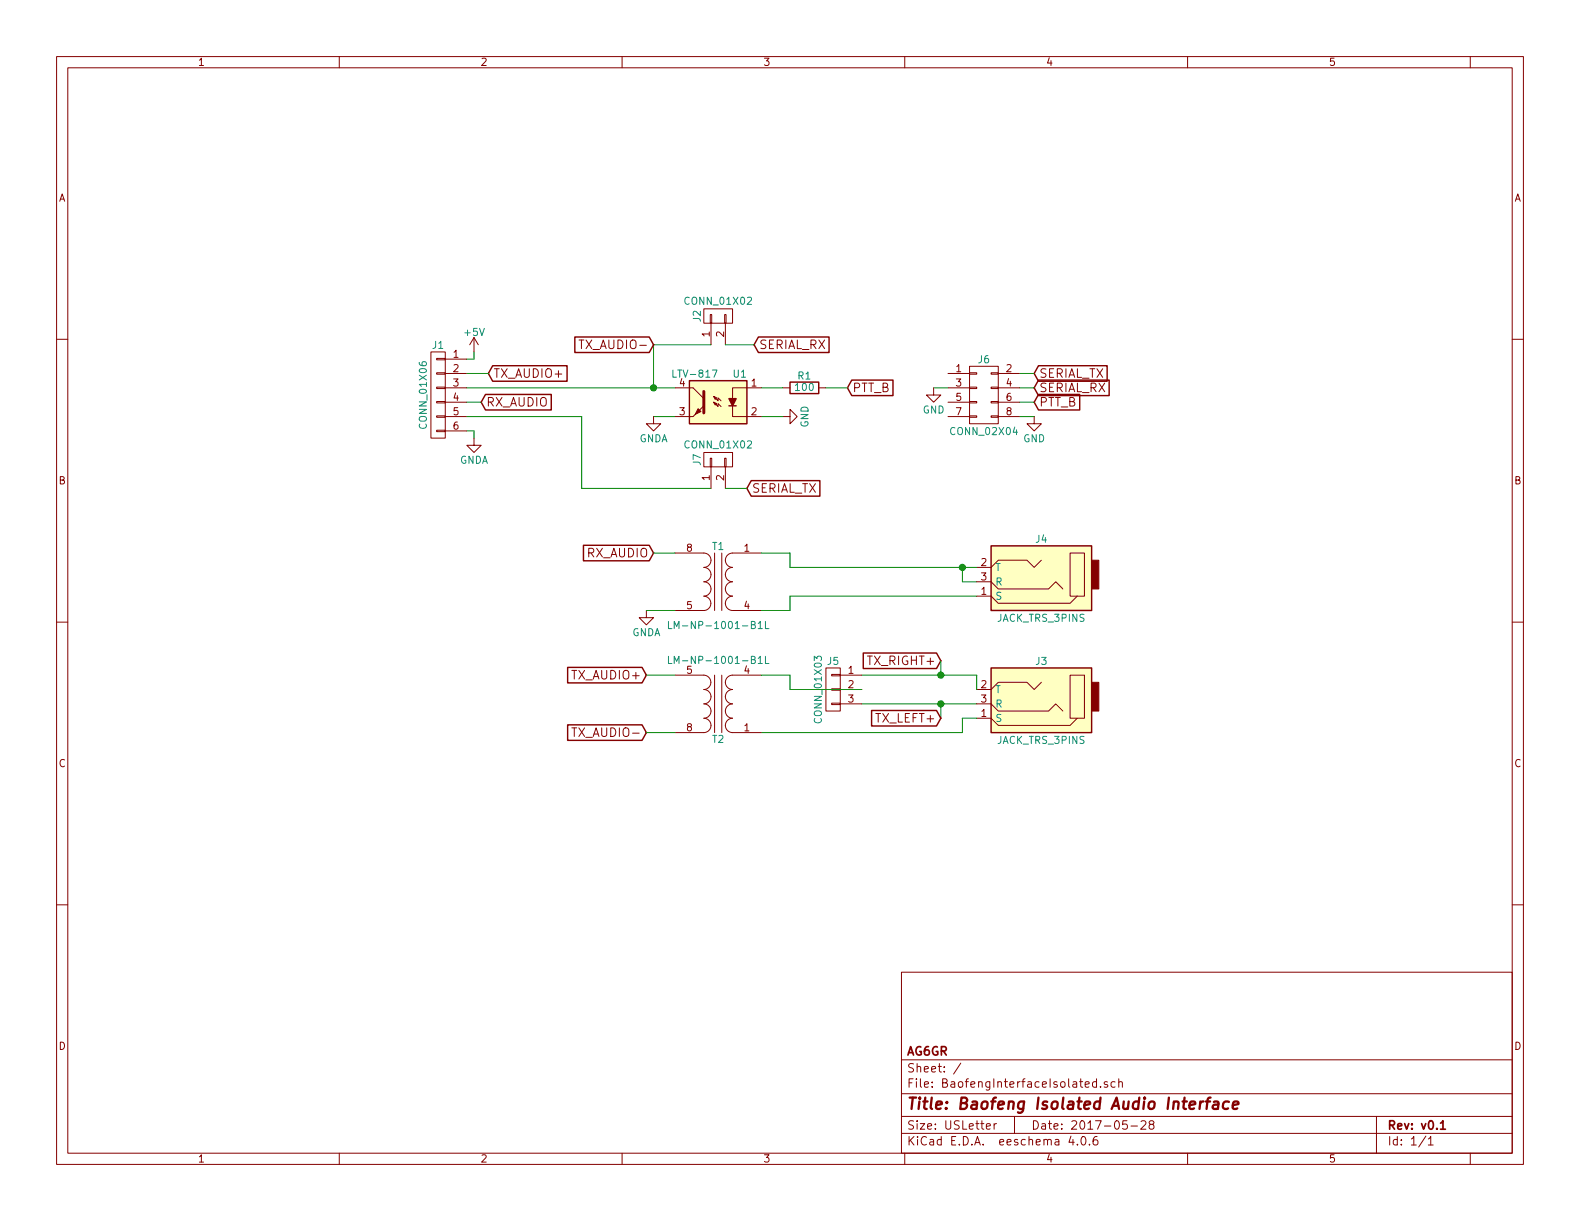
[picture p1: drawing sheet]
EESchema Schematic File Version 2
LIBS:power
LIBS:device
LIBS:transistors
LIBS:conn
LIBS:linear
LIBS:regul
LIBS:74xx
LIBS:cmos4000
LIBS:adc-dac
LIBS:memory
LIBS:xilinx
LIBS:microcontrollers
LIBS:dsp
LIBS:microchip
LIBS:analog_switches
LIBS:motorola
LIBS:texas
LIBS:intel
LIBS:audio
LIBS:interface
LIBS:digital-audio
LIBS:philips
LIBS:display
LIBS:cypress
LIBS:siliconi
LIBS:opto
LIBS:atmel
LIBS:contrib
LIBS:valves
LIBS:audiojack
LIBS:BaofengInterfaceIsolated-cache
EELAYER 25 0
EELAYER END
$Descr USLetter 11000 8500
encoding utf-8
Sheet 1 1
Title "Baofeng Isolated Audio Interface"
Date "2017-05-28"
Rev "v0.1"
Comp "AG6GR"
Comment1 ""
Comment2 ""
Comment3 ""
Comment4 ""
$EndDescr
$Comp
L CONN_01X06 J1
U 1 1
P 3050 2750
F 0 "J1" H 3050 3100 50  0000 C CNN
F 1 "CONN_01X06" V 3150 2750 50  0000 C CNN
F 2 "Pin_Headers:Pin_Header_Straight_1x06_Pitch2.54mm" H 3050 2750 50  0001 C CNN
F 3 "" H 3050 2750 50  0001 C CNN
	1    3050 2750
	-1   0    0    -1  
$EndComp
Wire Wire Line
	5300 5100 6700 5100
Wire Wire Line
	3250 3000 3300 3000
Wire Wire Line
	3300 3000 3300 3050
Wire Wire Line
	6600 2700 6500 2700
$Comp
L +5V #PWR01
U 1 1
P 3300 2450
F 0 "#PWR01" H 3300 2300 50  0001 C CNN
F 1 "+5V" H 3300 2590 50  0000 C CNN
F 2 "" H 3300 2450 50  0001 C CNN
F 3 "" H 3300 2450 50  0001 C CNN
	1    3300 2450
	1    0    0    -1  
$EndComp
Wire Wire Line
	3300 2500 3300 2450
Text GLabel 6550 4600 0    60   Input ~ 0
TX_RIGHT+
Text GLabel 7200 2600 2    60   Input ~ 0
SERIAL_TX
Text GLabel 7200 2700 2    60   Input ~ 0
SERIAL_RX
Text GLabel 4550 3850 0    60   Input ~ 0
RX_AUDIO
Text GLabel 5200 3400 2    60   Input ~ 0
SERIAL_TX
Text GLabel 5250 2400 2    60   Input ~ 0
SERIAL_RX
Text GLabel 3400 2600 2    60   Input ~ 0
TX_AUDIO+
Wire Wire Line
	3250 2600 3400 2600
Wire Wire Line
	6700 4050 6800 4050
Text GLabel 3350 2800 2    60   Input ~ 0
RX_AUDIO
Wire Wire Line
	3250 2800 3350 2800
$Comp
L R R1
U 1 1
P 5600 2700
F 0 "R1" V 5680 2700 50  0000 C CNN
F 1 "100" V 5600 2700 50  0000 C CNN
F 2 "Resistors_THT:R_Axial_DIN0207_L6.3mm_D2.5mm_P2.54mm_Vertical" V 5530 2700 50  0001 C CNN
F 3 "" H 5600 2700 50  0001 C CNN
F 4 "Stackpole Electronics Inc." V 5600 2700 60  0001 C CNN "MFN"
F 5 "MFRPN" V 5600 2700 60  0001 C CNN "CF14JT1K00"
F 6 "CF14JT1K00CT-ND" V 5600 2700 60  0001 C CNN "Supplier1_PN"
F 7 "https://www.digikey.com/product-detail/en/stackpole-electronics-inc/CF14JT1K00/CF14JT1K00CT-ND/1830350" V 5600 2700 60  0001 C CNN "Supplier1_Link"
	1    5600 2700
	0    -1   -1   0   
$EndComp
Wire Wire Line
	3250 2700 4700 2700
Wire Wire Line
	4550 3850 4700 3850
Text GLabel 7200 2800 2    60   Input ~ 0
PTT_B
Text GLabel 5900 2700 2    60   Input ~ 0
PTT_B
Wire Wire Line
	6550 4600 6550 4700
Connection ~ 6550 4700
Wire Wire Line
	6000 4900 6800 4900
Wire Wire Line
	6550 5000 6550 4900
Connection ~ 6550 4900
$Comp
L JACK_TRS_3PINS J3
U 1 1
P 7250 4850
F 0 "J3" H 7250 5100 50  0000 C CNN
F 1 "JACK_TRS_3PINS" H 7250 4550 50  0000 C CNN
F 2 "SJ1-352XN:SJ1-352XN" H 7400 5000 50  0001 C CNN
F 3 "" H 7400 5000 50  0001 C CNN
F 4 "CUI Inc." H 7250 4850 60  0001 C CNN "MFN"
F 5 "SJ1-3523N" H 7250 4850 60  0001 C CNN "MFRPN"
F 6 "CP1-3523N-ND" H 7250 4850 60  0001 C CNN "Supplier1_PN"
F 7 "https://www.digikey.com/product-detail/en/cui-inc/SJ1-3523N/CP1-3523N-ND/738689" H 7250 4850 60  0001 C CNN "Supplier1_Link"
	1    7250 4850
	-1   0    0    -1  
$EndComp
Wire Wire Line
	6800 4150 5500 4150
Wire Wire Line
	6800 4700 6800 4800
Wire Wire Line
	6700 5100 6700 5000
Wire Wire Line
	6700 5000 6800 5000
$Comp
L JACK_TRS_3PINS J4
U 1 1
P 7250 4000
F 0 "J4" H 7250 4250 50  0000 C CNN
F 1 "JACK_TRS_3PINS" H 7250 3700 50  0000 C CNN
F 2 "SJ1-352XN:SJ1-352XN" H 7400 4150 50  0001 C CNN
F 3 "" H 7400 4150 50  0001 C CNN
F 4 "CUI Inc." H 7250 4000 60  0001 C CNN "MFN"
F 5 "SJ1-3523N" H 7250 4000 60  0001 C CNN "MFRPN"
F 6 "CP1-3523N-ND" H 7250 4000 60  0001 C CNN "Supplier1_PN"
F 7 "https://www.digikey.com/product-detail/en/cui-inc/SJ1-3523N/CP1-3523N-ND/738689" H 7250 4000 60  0001 C CNN "Supplier1_Link"
	1    7250 4000
	-1   0    0    -1  
$EndComp
Text GLabel 6550 5000 0    60   Input ~ 0
TX_LEFT+
Wire Wire Line
	6000 4700 6800 4700
$Comp
L CONN_01X03 J5
U 1 1
P 5800 4800
F 0 "J5" H 5800 5000 50  0000 C CNN
F 1 "CONN_01X03" V 5900 4800 50  0000 C CNN
F 2 "Pin_Headers:Pin_Header_Straight_1x03_Pitch2.54mm" H 5800 4800 50  0001 C CNN
F 3 "" H 5800 4800 50  0001 C CNN
	1    5800 4800
	-1   0    0    -1  
$EndComp
$Comp
L Transformer_1P_1S_SO8 T1
U 1 1
P 5000 4050
F 0 "T1" H 5000 4300 50  0000 C CNN
F 1 "LM-NP-1001-B1L" H 5000 3750 50  0000 C CNN
F 2 "BournesTransformer:LM-LP-1001L" H 5000 4050 50  0001 C CNN
F 3 "" H 5000 4050 50  0001 C CNN
F 4 "Bourns" H 5000 4050 60  0001 C CNN "MFR"
F 5 "LM-NP-1001-B1L" H 5000 4050 60  0001 C CNN "MFRPN"
F 6 "Mouser" H 5000 4050 60  0001 C CNN "Supplier1"
F 7 "652-LM-NP-1001-B1L" H 5000 4050 60  0001 C CNN "Supplier1_PN"
F 8 "http://www.mouser.com/ProductDetail/Bourns/LM-NP-1001-B1L/?qs=sGAEpiMZZMv0IfuNuy2LUf9TOZZJ2UPZu6zAveLP08Q%3d" H 5000 4050 60  0001 C CNN "Supplier1_Link"
	1    5000 4050
	-1   0    0    -1  
$EndComp
Wire Wire Line
	5300 4250 5500 4250
Wire Wire Line
	5500 4250 5500 4150
$Comp
L GND #PWR02
U 1 1
P 6500 2700
F 0 "#PWR02" H 6500 2450 50  0001 C CNN
F 1 "GND" H 6500 2550 50  0000 C CNN
F 2 "" H 6500 2700 50  0001 C CNN
F 3 "" H 6500 2700 50  0001 C CNN
	1    6500 2700
	1    0    0    -1  
$EndComp
$Comp
L GNDA #PWR03
U 1 1
P 3300 3050
F 0 "#PWR03" H 3300 2800 50  0001 C CNN
F 1 "GNDA" H 3300 2900 50  0000 C CNN
F 2 "" H 3300 3050 50  0001 C CNN
F 3 "" H 3300 3050 50  0001 C CNN
	1    3300 3050
	1    0    0    -1  
$EndComp
Wire Wire Line
	5300 2700 5450 2700
Wire Wire Line
	4700 2900 4550 2900
$Comp
L GND #PWR04
U 1 1
P 5450 2900
F 0 "#PWR04" H 5450 2650 50  0001 C CNN
F 1 "GND" H 5450 2750 50  0000 C CNN
F 2 "" H 5450 2900 50  0001 C CNN
F 3 "" H 5450 2900 50  0001 C CNN
	1    5450 2900
	0    -1   -1   0   
$EndComp
Wire Wire Line
	5300 2900 5450 2900
Wire Wire Line
	3250 2900 4050 2900
Wire Wire Line
	5750 2700 5900 2700
$Comp
L CONN_01X02 J2
U 1 1
P 5000 2200
F 0 "J2" H 5000 2350 50  0000 C CNN
F 1 "CONN_01X02" V 5100 2200 50  0000 C CNN
F 2 "Pin_Headers:Pin_Header_Straight_1x02_Pitch2.54mm" H 5000 2200 50  0001 C CNN
F 3 "" H 5000 2200 50  0001 C CNN
	1    5000 2200
	0    -1   -1   0   
$EndComp
Wire Wire Line
	5250 2400 5050 2400
Wire Wire Line
	4950 2400 4550 2400
Wire Wire Line
	4550 2400 4550 2700
Connection ~ 4550 2700
$Comp
L Transformer_1P_1S_SO8 T2
U 1 1
P 5000 4900
F 0 "T2" H 5000 5150 50  0000 C CNN
F 1 "LM-NP-1001-B1L" H 5000 4600 50  0000 C CNN
F 2 "BournesTransformer:LM-LP-1001L" H 5000 4900 50  0001 C CNN
F 3 "" H 5000 4900 50  0001 C CNN
F 4 "Bourns" H 5000 4900 60  0001 C CNN "MFR"
F 5 "LM-NP-1001-B1L" H 5000 4900 60  0001 C CNN "MFRPN"
F 6 "Mouser" H 5000 4900 60  0001 C CNN "Supplier1"
F 7 "652-LM-NP-1001-B1L" H 5000 4900 60  0001 C CNN "Supplier1_PN"
F 8 "http://www.mouser.com/ProductDetail/Bourns/LM-NP-1001-B1L/?qs=sGAEpiMZZMv0IfuNuy2LUf9TOZZJ2UPZu6zAveLP08Q%3d" H 5000 4900 60  0001 C CNN "Supplier1_Link"
	1    5000 4900
	-1   0    0    1   
$EndComp
Wire Wire Line
	6000 4800 5500 4800
Wire Wire Line
	5500 4800 5500 4700
Wire Wire Line
	5500 4700 5300 4700
Text GLabel 4500 4700 0    60   Input ~ 0
TX_AUDIO+
Wire Wire Line
	4500 4700 4700 4700
Text GLabel 4550 2400 0    60   Input ~ 0
TX_AUDIO-
Text GLabel 4500 5100 0    60   Input ~ 0
TX_AUDIO-
Wire Wire Line
	4500 5100 4700 5100
$Comp
L LTV-817 U1
U 1 1
P 5000 2800
F 0 "U1" H 4800 3000 50  0000 L CNN
F 1 "LTV-817" H 5000 3000 50  0000 L CNN
F 2 "Housings_DIP:DIP-4_W7.62mm" H 4800 2600 50  0001 L CIN
F 3 "" H 5000 2700 50  0001 L CNN
F 4 "Lite-On" H 5000 2800 60  0001 C CNN "MFR"
F 5 "LTV-817" H 5000 2800 60  0001 C CNN "MFRPN"
F 6 "Mouser" H 5000 2800 60  0001 C CNN "Supplier1"
F 7 "859-LTV-817" H 5000 2800 60  0001 C CNN "Supplier1_PN"
F 8 "http://www.mouser.com/ProductDetail/Lite-On/LTV-817/?qs=sGAEpiMZZMteimceiIVCBx3Y662pemTNKPq06ZE4UHA%3d" H 5000 2800 60  0001 C CNN "Supplier1_Link"
	1    5000 2800
	-1   0    0    -1  
$EndComp
$Comp
L GNDA #PWR05
U 1 1
P 4500 4250
F 0 "#PWR05" H 4500 4000 50  0001 C CNN
F 1 "GNDA" H 4500 4100 50  0000 C CNN
F 2 "" H 4500 4250 50  0001 C CNN
F 3 "" H 4500 4250 50  0001 C CNN
	1    4500 4250
	1    0    0    -1  
$EndComp
Wire Wire Line
	4500 4250 4700 4250
Wire Wire Line
	5500 3950 6800 3950
Wire Wire Line
	6700 3950 6700 4050
Wire Wire Line
	5500 3850 5500 3950
Wire Wire Line
	5300 3850 5500 3850
Connection ~ 6700 3950
$Comp
L CONN_02X04 J6
U 1 1
P 6850 2750
F 0 "J6" H 6850 3000 50  0000 C CNN
F 1 "CONN_02X04" H 6850 2500 50  0000 C CNN
F 2 "Pin_Headers:Pin_Header_Straight_2x04_Pitch2.54mm" H 6850 1550 50  0001 C CNN
F 3 "" H 6850 1550 50  0001 C CNN
	1    6850 2750
	1    0    0    -1  
$EndComp
$Comp
L GND #PWR06
U 1 1
P 7200 2900
F 0 "#PWR06" H 7200 2650 50  0001 C CNN
F 1 "GND" H 7200 2750 50  0000 C CNN
F 2 "" H 7200 2900 50  0001 C CNN
F 3 "" H 7200 2900 50  0001 C CNN
	1    7200 2900
	1    0    0    -1  
$EndComp
Wire Wire Line
	7200 2600 7100 2600
Wire Wire Line
	7200 2700 7100 2700
Wire Wire Line
	7200 2800 7100 2800
Wire Wire Line
	7200 2900 7100 2900
Wire Wire Line
	3250 2500 3300 2500
$Comp
L GNDA #PWR07
U 1 1
P 4550 2900
F 0 "#PWR07" H 4550 2650 50  0001 C CNN
F 1 "GNDA" H 4550 2750 50  0000 C CNN
F 2 "" H 4550 2900 50  0001 C CNN
F 3 "" H 4550 2900 50  0001 C CNN
	1    4550 2900
	1    0    0    -1  
$EndComp
$Comp
L CONN_01X02 J7
U 1 1
P 5000 3200
F 0 "J7" H 5000 3350 50  0000 C CNN
F 1 "CONN_01X02" V 5100 3200 50  0000 C CNN
F 2 "Pin_Headers:Pin_Header_Straight_1x02_Pitch2.54mm" H 5000 3200 50  0001 C CNN
F 3 "" H 5000 3200 50  0001 C CNN
	1    5000 3200
	0    -1   -1   0   
$EndComp
Wire Wire Line
	5050 3400 5200 3400
Wire Wire Line
	4950 3400 4050 3400
Wire Wire Line
	4050 3400 4050 2900
$EndSCHEMATC
